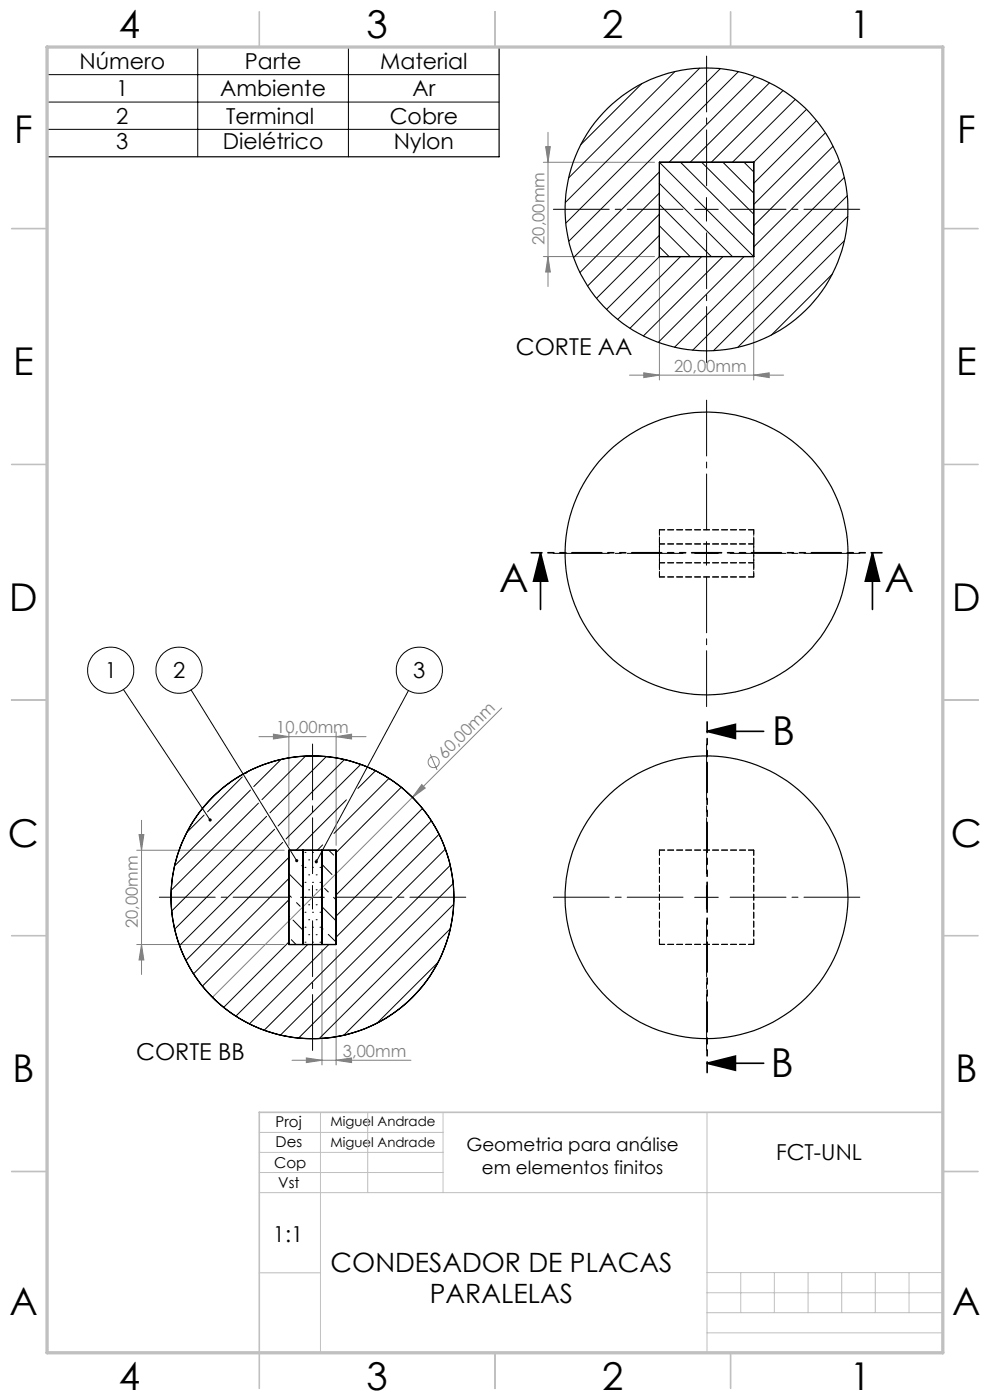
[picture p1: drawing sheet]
<svg xmlns="http://www.w3.org/2000/svg" width="210mm" height="297mm" viewBox="0 0 210 297" stroke-linecap="round" stroke-linejoin="round" font-family="sans-serif">
<g fill="none" stroke="#808080" stroke-width=".21">
<path d="M115.3 34.4h23.6M115.7 31.1h1l-.5 3.3zM116.2 28.1v32.7M115.3 54.4h23.6M116.2 54.4l.5 3.3h-1zM139.9 45.3v35.3M159.9 45.3v35.3M133.5 79.6h32.7M136.6 79.1l3.3 .5-3.3 .5zM159.9 79.6l3.3-.5v1zM54.9 156.3h22.7M58 155.7l3.3 .6-3.3 .5z"/>
<path d="M61.3 155.3v24M71.3 156.3l3.3-.6v1.1zM71.3 155.3v24M106.4 150.2l-61.3 61.4M29.5 177.1h1l-.5 3.3zM30 174v32.7M89.5 166.4l.7 .8-2.7 2zM91.3 160l1.4 3.3M29 180.4h31.3M29 200.4h31.3M30 200.4l.5 3.3h-1zM68.3 201.4v24.5"/>
<path d="M71.3 201.4v24.5M61.9 224.9h25.3M65 224.4l3.3 .5-3.3 .5zM71.3 224.9l3.3-.5v1z"/>
<circle cx="92" cy="161.7" r="1.18"/>
</g>
<g fill="none" stroke="#000" stroke-width=".21">
<path d="M9.9 15.8h96M41.9 10v23.3M73.9 10v23.3M9.9 21.7h96M9.9 27.4h96M147.4 44.4h5M149.9 41.9v5M147.4 117.4h5M149.9 114.9v5M26.2 146.3l18.4 27.7M40.5 146.4l22.4 36.2M86.6 146.5l-19.5 36.3"/>
<path d="M63.8 190.4h5M66.3 187.9v5M147.4 190.4h5M149.9 187.9v5"/>
<circle cx="23.5" cy="142.2" r="4.9"/>
<circle cx="38" cy="142.2" r="4.9"/>
<circle cx="88.9" cy="142.2" r="4.9"/>
</g>
<path d="M114.7 117.3l1.5 6h-3zM114.7 117.3v12M185.1 117.3l1.4 6h-2.9zM185.1 117.3v12M150 155.1l6-1.4v3zM150 155.1h12M150 225.6l6-1.6v3zM150 225.6h12" fill="none" stroke="#000" stroke-width=".35"/>
<path d="M9.9 10h96v23.3h-96z" fill="none" stroke="#000" stroke-width=".25"/>
<g fill="none" stroke="#000" stroke-width=".21" stroke-dasharray="15.2 1.3 1.3 1.3" stroke-dashoffset="3.4">
<path d="M149.9 39.4v-27.5M144.9 44.4h-27.5M149.9 49.4v27.5M154.9 44.4h27.5M144.9 117.4h-27.5M149.9 112.4v-27.5M154.9 117.4h27.5M149.9 122.4v27.5M61.3 190.3h-27.5M66.3 185.3v-27.5M66.3 195.3v27.5M71.3 190.3h27.5"/>
<path d="M144.9 190.3h-27.5M149.9 185.3v-27.5M149.9 195.3v27.5M154.9 190.3h27.5"/>
</g>
<path d="M187.1 117.3h-74.4M150 153.1v74.4" fill="none" stroke="#000" stroke-width=".35" stroke-dasharray="6.3 1.3 1.3 1.3 1.3 1.3" stroke-dashoffset="4.1"/>
<g fill="none" stroke="#c0c0c0" stroke-width=".21">
<path d="M68 236v51M78 236v17M94 236v17M150 236v51M55 253h145M55 240.2h39M55 244.5h39M55 248.7h39M55 270h13M150 278.5h50M150 274.2h50M150 270h50"/>
<path d="M157.1 270v8.5M164.3 270v8.5M171.4 270v8.5M178.5 270v8.5M185.7 270v8.5M192.8 270v8.5M55 287h145M150 282.7h50"/>
</g>
<g fill="none" stroke="#c0c0c0" stroke-width=".35">
<path d="M55 2.5v7.5M105 2.5v7.5M155 2.5v7.5M2.5 48.5h7.5M200 48.5h7.5M2.5 98.5h7.5M200 98.5h7.5M2.5 148.5h7.5M200 148.5h7.5M2.5 198.5h7.5M200 198.5h7.5M200 236h-145v58.5"/>
<path d="M2.5 248.5h7.5M200 248.5h7.5M105 287v7.5M155 287v7.5"/>
</g>
<path d="M10 10h190v277h-190z" fill="none" stroke="#c0c0c0" stroke-width=".7"/>
<g fill="#000">
<path d="M185.1 117.3l1.4 6h-2.9zM114.7 117.3l1.5 6h-3z"/>
<path d="M150 155.1l6-1.4v3zM150 225.6l6-1.6v3z"/>
<path d="M44.4 173.6l-.1 .1a.34 .34 0 0 0 0 .5 .34 .34 0 0 0 .5 0l-.2-.2 .2 .2a.35 .35 0 0 0 0-.5 .35 .35 0 0 0-.4-.1zM62.7 182.3l-.1 .2a.35 .35 0 0 0 .1 .3 .35 .35 0 0 0 .4 .1l-.2-.3 .2 .3a.34 .34 0 0 0 .1-.5 .34 .34 0 0 0-.5-.1zM66.8 182.6l-.1 .2 .2 .3 .2-.3-.2 .3a.35 .35 0 0 0 .5-.1 .35 .35 0 0 0-.1-.5 .35 .35 0 0 0-.5 .1z"/>
</g>
<g fill="#808080">
<path d="M89.5 166.4l.7 .8-2.7 2z"/>
<path d="M159.9 79.6l3.3-.5v1zM136.6 79.1l3.3 .5-3.3 .5z"/>
<path d="M30 200.4l.5 3.3h-1zM29.5 177.1h1l-.5 3.3z"/>
<path d="M116.2 54.4l.5 3.3h-1zM115.7 31.1h1l-.5 3.3z"/>
<path d="M58 155.7l3.3 .6-3.3 .5zM71.3 156.3l3.3-.6v1.1zM65 224.4l3.3 .5-3.3 .5zM71.3 224.9l3.3-.5v1z"/>
</g>
<g fill="none" stroke="#000" stroke-width=".25">
<path d="M139.9 34.4h20v20h-20zM61.3 180.4h10v20h-10zM64.3 180.4v20M68.3 180.4v20"/>
<circle cx="149.9" cy="44.4" r="30"/>
<circle cx="149.9" cy="117.4" r="30"/>
<circle cx="66.3" cy="190.3" r="30"/>
<circle cx="66.3" cy="190.4" r="30"/>
<circle cx="149.9" cy="190.3" r="30"/>
</g>
<path d="M139.9 115.4h20M139.9 112.4h20M159.9 112.4h-20M159.9 115.4h-20M159.9 119.4h-20M139.9 122.4h20M139.9 180.3h20M159.9 180.3v20M139.9 200.3v-20M159.9 200.3h-20" fill="none" stroke="#000" stroke-width=".21" stroke-dasharray="1.3 .6" stroke-dashoffset=".2"/>
<path d="M139.9 115.4v-3M139.9 119.4v3M159.9 115.4v-3M159.9 119.4v3" fill="none" stroke="#000" stroke-width=".21" stroke-dasharray="1.3 .6" stroke-dashoffset=".1"/>
<path d="M139.9 115.4v4M159.9 115.4v4" fill="none" stroke="#000" stroke-width=".21" stroke-dasharray="1.3 .6" stroke-dashoffset=".5"/>
<path d="M139.9 122.4v-10M159.9 122.4v-10" fill="none" stroke="#000" stroke-width=".21" stroke-dasharray="1.3 .6" stroke-dashoffset=".4"/>
<g fill="none" stroke="#000" stroke-width=".21">
<path d="M136.1 17.7l-12.9 13M143.2 15.2l-22.6 22.5M148.4 14.5l-28.5 28.5M152.8 14.6l-32.8 32.7M156.6 15.2l-36 36M160.1 16.2l-18.2 18.2M163.2 17.6l-16.8 16.8M166.1 19.2l-15.2 15.2M139.9 36.5l-18.2 18.1M139.9 38.9l15.5 15.5M139.9 34.4l20 20M144.4 34.4l15.5 15.5"/>
<path d="M148.8 34.4l11.1 11M153.4 34.4l6.5 6.6M157.8 34.4l2.1 2.1M168.7 21.1l-13.3 13.3M171.1 23.2l-11.2 11.2M173.2 25.6l-13.3 13.3M175.1 28.2l-15.2 15.2M176.7 31l-16.8 16.9M178.1 34.2l-18.2 18.2M179.1 37.6l-36 36.1M139.9 41l-16.9 16.8M139.9 45.4l-15.3 15.3"/>
<path d="M139.9 49.9l-13.4 13.4M139.9 54.4l-11.2 11.2M139.9 52.4l2 2M139.9 47.9l6.5 6.5M139.9 43.4l11 11M144.4 54.4l-13.4 13.4M148.8 54.4l-15.2 15.2M153.4 54.4l-16.9 16.9M157.8 54.4l-18.2 18.2M176.5 58.2l-12.9 12.9M179.1 51.1l-22.6 22.6M179.7 41.5l-32.8 32.8"/>
<path d="M179.8 45.9l-28.5 28.5M43.3 172.9l-3.7 3.7M51.4 164.8l-7.4 7.4M52.5 163.7l-.4 .4M53.1 167.6l-16.1 16.1M54.8 170.4l-18.5 18.5M56.6 173.2l-20.2 20.1M58.2 175.9l-21.2 21.2M59.6 161.1l-5.8 5.8M60 178.7l-21.9 21.9M64.8 160.4l-9.2 9.2M68.4 179.2l-1.1 1.2"/>
<path d="M69.2 160.5l-11.9 11.9M73.1 161.1l-14.1 14.1M73.5 169.7l-10.7 10.7M76.5 162.2l-15.8 15.8M79.7 163.5l-3.8 3.7M82.5 165.1l-11.7 11.7M85.1 167l-13.8 13.9M87.5 169.2h.1M89.6 171.5l-18.3 18.4M91.5 174.1l-20.2 20.2M93.1 177l-21.8 21.8M61.3 181.9l-21.9 21.8"/>
<path d="M61.3 186.4l-20.2 20.2M61.3 190.9l-18.4 18.3M61.3 199.8l-13.9 13.9M61.3 194.3l.2 .2M61.3 185.3l3 3M61.3 189.9l.5 .5M61.3 180.9h.1M61.8 199.4l1 1M62.2 195.2l2.1 2.1M62.9 191.5l.8 .8M64 183.6l.3 .3M64.7 180.8h.1"/>
<path d="M64.7 184h.1M64.7 187.2h.1M64.7 190.4h.1M64.7 193.5h.1M64.7 196.7h.1M64.7 199.9h.1M65.5 182.4h.1M65.5 185.6h.1M65.5 188.8h.1M65.5 191.9h.1M65.5 195.1h.1M65.5 198.3h.1"/>
<path d="M66.3 180.8h.1M66.3 184h.1M66.3 187.2h.1M66.3 193.5h.1M66.3 196.7h.1M66.3 199.9h.1M67.1 182.4h.1M67.1 185.6h.1M67.1 188.8h.1M67.1 191.9h.1M67.1 195.1h.1M67.1 198.3h.1"/>
<path d="M67.9 184h.1M67.9 187.2h.1M67.9 190.4h.1M67.9 193.5h.1M67.9 196.7h.1M67.9 199.9h.1M68.3 192.4l3 3M68.3 183.4l2.1 2.1M68.3 196.8l.2 .3M68.9 188.5l.7 .7M69.6 198.2l1.7 1.6M69.7 180.4l1.1 1"/>
<path d="M70.8 190.4l.5 .5M71.1 186.2l.2 .2M94.5 180.1l-38.4 38.4M95.5 183.6l-36 36M95.5 197l-22.5 22.6M96.1 187.4l-32.7 32.8M96.2 191.8l-28.5 28.5M45.1 211.6h.1M65.3 200.4l-15.3 15.2M69.7 200.4l-16.8 16.8M93 204.1l-13 12.9"/>
</g>
<g font-size="8.5">
<text x="105.9" y="125.5">A</text>
<text x="187.6" y="125.5">A</text>
<text x="163.8" y="158">B</text>
<text x="163.5" y="228.5">B</text>
</g>
<g font-size="8.1">
<text x="25.2" y="8">4</text>
<text x="77.7" y="8">3</text>
<text x="127.7" y="8">2</text>
<text x="180.2" y="8">1</text>
<text x="3" y="30.4">F</text>
<text x="203" y="30.4">F</text>
<text x="2.8" y="79.6">E</text>
<text x="202.8" y="79.6">E</text>
<text x="2" y="129.6">D</text>
<text x="202" y="129.6">D</text>
<text x="1.7" y="179.6">C</text>
<text x="201.7" y="179.6">C</text>
<text x="2.7" y="229.6">B</text>
<text x="202.7" y="229.6">B</text>
<text x="2" y="278.9">A</text>
<text x="202" y="278.9">A</text>
<text x="25.2" y="295">4</text>
<text x="77.7" y="295">3</text>
<text x="127.7" y="295">2</text>
<text x="180.2" y="295">1</text>
</g>
<g font-size="5.6">
<text x="70.1" y="269.8">CONDESADOR DE PLACAS</text>
<text x="91.2" y="276.4">PARALELAS</text>
</g>
<g font-size="4.9">
<text x="109.4" y="75.4">CORTE AA</text>
<text x="28.9" y="224.9">CORTE BB</text>
</g>
<g font-size="4.7">
<text x="16.9" y="14.6">Número</text>
<text x="52" y="14.6">Parte</text>
<text x="80.6" y="14.6">Material</text>
<text x="24.7" y="20.4">1</text>
<text x="46.7" y="20.4">Ambiente</text>
<text x="87.5" y="20.4">Ar</text>
<text x="24.7" y="26.2">2</text>
<text x="47.9" y="26.2">Terminal</text>
<text x="82.7" y="26.2">Cobre</text>
<text x="24.7" y="31.6">3</text>
<text x="47.2" y="31.6">Dielétrico</text>
<text x="83.5" y="31.6">Nylon</text>
<text x="22.2" y="143.9">1</text>
<text x="36.7" y="143.9">2</text>
<text x="87.7" y="143.9">3</text>
<text x="164.6" y="246.1">FCT-UNL</text>
<text x="57.9" y="263.4">1:1</text>
</g>
<g font-size="3.9">
<text x="98.9" y="244.3">Geometria para análise</text>
<text x="102.2" y="249.1">em elementos finitos</text>
</g>
<g font-size="3.5" fill="#808080">
<text x="115.5" y="51.9" transform="rotate(-90 115.5 51.9)">20,00mm</text>
<text x="143" y="78.8">20,00mm</text>
<text x="58.6" y="155.5">10,00mm</text>
<text x="94.3" y="161.2" transform="rotate(-45 94.3 161.2)">60,00mm</text>
<text x="29.3" y="196.9" transform="rotate(-90 29.3 196.9)">20,00mm</text>
<text x="72.7" y="224.1">3,00mm</text>
</g>
<g font-size="3.2">
<text x="58.5" y="239.2">Proj</text>
<text x="58.5" y="243.4">Des</text>
<text x="58.2" y="247.8">Cop</text>
<text x="59" y="252">Vst</text>
</g>
<g font-size="2.8">
<text x="70.1" y="238.8">Miguel Andrade</text>
<text x="70.1" y="243.4">Miguel Andrade</text>
</g>
</svg>
